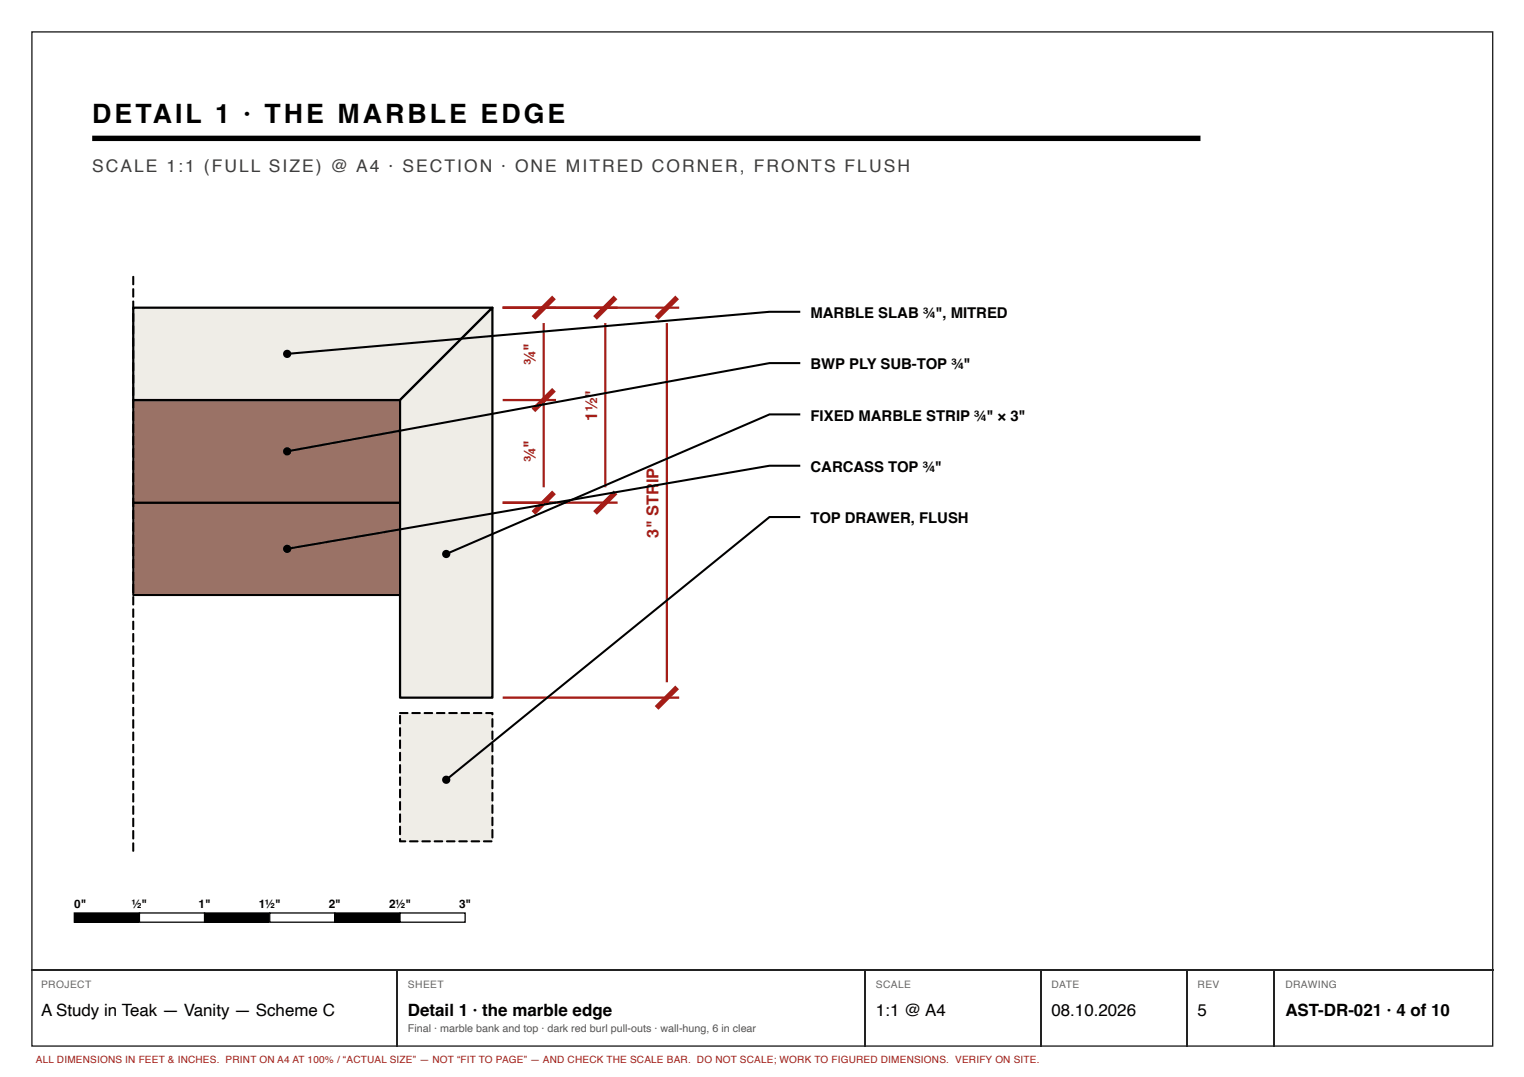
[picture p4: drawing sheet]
<svg xmlns="http://www.w3.org/2000/svg" width="297mm" height="210mm" viewBox="0 0 297 210" stroke-linecap="round" stroke-linejoin="round" font-family="sans-serif">
<path d="M6.2 6.2h284.7v197.7h-284.7z" fill="none" stroke="#222" stroke-width=".26"/>
<path d="M18 27h216" fill="none" stroke="#000" stroke-width="1" stroke-linecap="butt"/>
<path d="M26 98h52v18h-52z" fill="#9a7266"/>
<path d="M26 98h52v18h-52z" fill="none" stroke="#000" stroke-width=".4"/>
<path d="M26 78h52v20h-52z" fill="#9a7266"/>
<path d="M26 78h52v20h-52z" fill="none" stroke="#000" stroke-width=".4"/>
<path d="M26 60h70l-18 18h-52z" fill="#efede7"/>
<path d="M26 60h70l-18 18h-52z" fill="none" stroke="#000" stroke-width=".43"/>
<path d="M78 78l18-18v76h-18z" fill="#efede7"/>
<path d="M78 78l18-18v76h-18z" fill="none" stroke="#000" stroke-width=".43"/>
<path d="M78 139h18v25h-18z" fill="#efede7"/>
<g fill="#000">
<path d="M14.5 177.9h12.7v1.8h-12.7z"/>
<path d="M25.8 53.8l.4 .1v1.5a.2 .2 0 0 1-.2 .2 .2 .2 0 0 1-.2-.2zM25.8 56.2l.4 .1v1.5a.2 .2 0 0 1-.2 .2 .2 .2 0 0 1-.2-.2zM25.8 58.6l.4 .1v1.5a.2 .2 0 0 1-.2 .2 .2 .2 0 0 1-.2-.2zM25.8 61l.4 .1v1.5a.2 .2 0 0 1-.2 .2 .2 .2 0 0 1-.2-.2zM25.8 63.4l.4 .1v1.5a.2 .2 0 0 1-.2 .2 .2 .2 0 0 1-.2-.2zM25.8 65.8l.4 .1v1.5a.2 .2 0 0 1-.2 .2 .2 .2 0 0 1-.2-.2zM25.8 68.2l.4 .1v1.5a.2 .2 0 0 1-.2 .2 .2 .2 0 0 1-.2-.2zM25.8 70.6l.4 .1v1.5a.2 .2 0 0 1-.2 .2 .2 .2 0 0 1-.2-.2zM25.8 73l.4 .1v1.5a.2 .2 0 0 1-.2 .2 .2 .2 0 0 1-.2-.2zM25.8 75.4l.4 .1v1.5a.2 .2 0 0 1-.2 .2 .2 .2 0 0 1-.2-.2zM25.8 77.8l.4 .1v1.5a.2 .2 0 0 1-.2 .2 .2 .2 0 0 1-.2-.2zM25.8 80.2l.4 .1v1.5a.2 .2 0 0 1-.2 .2 .2 .2 0 0 1-.2-.2zM25.8 82.6l.4 .1v1.5a.2 .2 0 0 1-.2 .2 .2 .2 0 0 1-.2-.2zM25.8 85l.4 .1v1.5a.2 .2 0 0 1-.2 .2 .2 .2 0 0 1-.2-.2zM25.8 87.4l.4 .1v1.5a.2 .2 0 0 1-.2 .2 .2 .2 0 0 1-.2-.2zM25.8 89.8l.4 .1v1.5a.2 .2 0 0 1-.2 .2 .2 .2 0 0 1-.2-.2zM25.8 92.2l.4 .1v1.5a.2 .2 0 0 1-.2 .2 .2 .2 0 0 1-.2-.2zM25.8 94.6l.4 .1v1.5a.2 .2 0 0 1-.2 .2 .2 .2 0 0 1-.2-.2zM25.8 97l.4 .1v1.5a.2 .2 0 0 1-.2 .2 .2 .2 0 0 1-.2-.2zM25.8 99.4l.4 .1v1.5a.2 .2 0 0 1-.2 .2 .2 .2 0 0 1-.2-.2zM25.8 101.8l.4 .1v1.5a.2 .2 0 0 1-.2 .2 .2 .2 0 0 1-.2-.2zM25.8 104.2l.4 .1v1.5a.2 .2 0 0 1-.2 .2 .2 .2 0 0 1-.2-.2zM25.8 106.6l.4 .1v1.5a.2 .2 0 0 1-.2 .2 .2 .2 0 0 1-.2-.2zM25.8 109l.4 .1v1.5a.2 .2 0 0 1-.2 .2 .2 .2 0 0 1-.2-.2zM25.8 111.4l.4 .1v1.5a.2 .2 0 0 1-.2 .2 .2 .2 0 0 1-.2-.2zM25.8 113.8l.4 .1v1.5a.2 .2 0 0 1-.2 .2 .2 .2 0 0 1-.2-.2zM25.8 116.2l.4 .1v1.5a.2 .2 0 0 1-.2 .2 .2 .2 0 0 1-.2-.2zM25.8 118.6l.4 .1v1.5a.2 .2 0 0 1-.2 .2 .2 .2 0 0 1-.2-.2zM25.8 121l.4 .1v1.5a.2 .2 0 0 1-.2 .2 .2 .2 0 0 1-.2-.2zM25.8 123.4l.4 .1v1.5a.2 .2 0 0 1-.2 .2 .2 .2 0 0 1-.2-.2zM25.8 125.8l.4 .1v1.5a.2 .2 0 0 1-.2 .2 .2 .2 0 0 1-.2-.2zM25.8 128.2l.4 .1v1.5a.2 .2 0 0 1-.2 .2 .2 .2 0 0 1-.2-.2zM25.8 130.6l.4 .1v1.5a.2 .2 0 0 1-.2 .2 .2 .2 0 0 1-.2-.2zM25.8 133l.4 .1v1.5a.2 .2 0 0 1-.2 .2 .2 .2 0 0 1-.2-.2zM25.8 135.4l.4 .1v1.5a.2 .2 0 0 1-.2 .2 .2 .2 0 0 1-.2-.2zM25.8 137.8l.4 .1v1.5a.2 .2 0 0 1-.2 .2 .2 .2 0 0 1-.2-.2zM25.8 140.2l.4 .1v1.5a.2 .2 0 0 1-.2 .2 .2 .2 0 0 1-.2-.2zM25.8 142.6l.4 .1v1.5a.2 .2 0 0 1-.2 .2 .2 .2 0 0 1-.2-.2zM25.8 145l.4 .1v1.5a.2 .2 0 0 1-.2 .2 .2 .2 0 0 1-.2-.2zM25.8 147.4l.4 .1v1.5a.2 .2 0 0 1-.2 .2 .2 .2 0 0 1-.2-.2zM25.8 149.8l.4 .1v1.5a.2 .2 0 0 1-.2 .2 .2 .2 0 0 1-.2-.2zM25.8 152.2l.4 .1v1.5a.2 .2 0 0 1-.2 .2 .2 .2 0 0 1-.2-.2zM25.8 154.6l.4 .1v1.5a.2 .2 0 0 1-.2 .2 .2 .2 0 0 1-.2-.2zM25.8 157l.4 .1v1.5a.2 .2 0 0 1-.2 .2 .2 .2 0 0 1-.2-.2zM25.8 159.4l.4 .1v1.5a.2 .2 0 0 1-.2 .2 .2 .2 0 0 1-.2-.2zM25.8 161.8l.4 .1v1.5a.2 .2 0 0 1-.2 .2 .2 .2 0 0 1-.2-.2zM25.8 164.2l.4 .1v1.5a.2 .2 0 0 1-.2 .2 .2 .2 0 0 1-.2-.2z"/>
<path d="M80.2 138.8h1.6a.2 .2 0 0 1 .2 .2 .2 .2 0 0 1-.2 .2l-1.5-.1zM82.6 138.8h1.6a.2 .2 0 0 1 .2 .2 .2 .2 0 0 1-.2 .2l-1.5-.1zM85 138.8h1.6a.2 .2 0 0 1 .2 .2 .2 .2 0 0 1-.2 .2l-1.5-.1zM87.4 138.8h1.6a.2 .2 0 0 1 .2 .2 .2 .2 0 0 1-.2 .2l-1.5-.1zM89.8 138.8h1.6a.2 .2 0 0 1 .2 .2 .2 .2 0 0 1-.2 .2l-1.5-.1zM92.2 138.8h1.6a.2 .2 0 0 1 .2 .2 .2 .2 0 0 1-.2 .2l-1.5-.1zM94.6 138.8h1.4l.2 .4a.2 .2 0 0 1-.2 .2 .2 .2 0 0 1-.2-.2v-.2h.2v.2h-1.2l-.2-.2zM95.8 140l.4 .1v1.5a.2 .2 0 0 1-.2 .2 .2 .2 0 0 1-.2-.2zM95.8 142.4l.4 .1v1.5a.2 .2 0 0 1-.2 .2 .2 .2 0 0 1-.2-.2zM95.8 144.8l.4 .1v1.5a.2 .2 0 0 1-.2 .2 .2 .2 0 0 1-.2-.2zM95.8 147.2l.4 .1v1.5a.2 .2 0 0 1-.2 .2 .2 .2 0 0 1-.2-.2zM95.8 149.6l.4 .1v1.5a.2 .2 0 0 1-.2 .2 .2 .2 0 0 1-.2-.2zM95.8 152l.4 .1v1.5a.2 .2 0 0 1-.2 .2 .2 .2 0 0 1-.2-.2zM95.8 154.4l.4 .1v1.5a.2 .2 0 0 1-.2 .2 .2 .2 0 0 1-.2-.2zM95.8 156.8l.4 .1v1.5a.2 .2 0 0 1-.2 .2 .2 .2 0 0 1-.2-.2zM95.8 159.2l.4 .1v1.5a.2 .2 0 0 1-.2 .2 .2 .2 0 0 1-.2-.2zM95.8 161.6l.4 .1v1.5a.2 .2 0 0 1-.2 .2 .2 .2 0 0 1-.2-.2zM94.2 163.8h1.6a.2 .2 0 0 1 .2 .2 .2 .2 0 0 1-.2 .2l-1.6-.1zM91.8 163.8h1.6a.2 .2 0 0 1 .2 .2 .2 .2 0 0 1-.2 .2l-1.6-.1zM89.4 163.8h1.6a.2 .2 0 0 1 .2 .2 .2 .2 0 0 1-.2 .2l-1.6-.1zM87 163.8h1.6a.2 .2 0 0 1 .2 .2 .2 .2 0 0 1-.2 .2l-1.6-.1zM84.6 163.8h1.6a.2 .2 0 0 1 .2 .2 .2 .2 0 0 1-.2 .2l-1.6-.1zM82.2 163.8h1.6a.2 .2 0 0 1 .2 .2 .2 .2 0 0 1-.2 .2l-1.6-.1zM79.8 163.8h1.6a.2 .2 0 0 1 .2 .2 .2 .2 0 0 1-.2 .2l-1.6-.1zM77.8 163.4h.4v.6h-.2v-.2h1a.2 .2 0 0 1 .2 .2 .2 .2 0 0 1-.2 .2l-1.2-.1zM77.8 161h.4v1.6a.2 .2 0 0 1-.2 .2 .2 .2 0 0 1-.2-.2zM77.8 158.6h.4v1.6a.2 .2 0 0 1-.2 .2 .2 .2 0 0 1-.2-.2zM77.8 156.2h.4v1.6a.2 .2 0 0 1-.2 .2 .2 .2 0 0 1-.2-.2zM77.8 153.8h.4v1.6a.2 .2 0 0 1-.2 .2 .2 .2 0 0 1-.2-.2zM77.8 151.4h.4v1.6a.2 .2 0 0 1-.2 .2 .2 .2 0 0 1-.2-.2zM77.8 149h.4v1.6a.2 .2 0 0 1-.2 .2 .2 .2 0 0 1-.2-.2zM77.8 146.6h.4v1.6a.2 .2 0 0 1-.2 .2 .2 .2 0 0 1-.2-.2zM77.8 144.2h.4v1.6a.2 .2 0 0 1-.2 .2 .2 .2 0 0 1-.2-.2zM77.8 141.8h.4v1.6a.2 .2 0 0 1-.2 .2 .2 .2 0 0 1-.2-.2zM77.8 139.4h.4v1.6a.2 .2 0 0 1-.2 .2 .2 .2 0 0 1-.2-.2zM77.8 138.8h1.6a.2 .2 0 0 1 .2 .2 .2 .2 0 0 1-.2 .2l-1.5-.1z"/>
<circle cx="56" cy="69" r=".8"/>
<circle cx="56" cy="88" r=".8"/>
<circle cx="56" cy="107" r=".8"/>
<circle cx="87" cy="108" r=".8"/>
<circle cx="87" cy="152" r=".8"/>
</g>
<path d="M98 60h34.4M98 78h10.4M106 63v32M118 63v32M130 63v70M98 98h22.4M98 136h34.4" fill="none" stroke="#a51d17" stroke-width=".44"/>
<path d="M108 58l-4 4M120 58l-4 4M132 58l-4 4M108 76l-4 4M108 96l-4 4M120 96l-4 4M132 134l-4 4" fill="none" stroke="#a51d17" stroke-width="1" stroke-linecap="butt"/>
<path d="M156 60.8h-6l-94 8.2M156 70.8h-6l-94 17.2M156 80.8h-6l-63 27.2M156 90.8h-6l-94 16.2M156 100.8h-6l-63 51.2" fill="none" stroke="#000" stroke-width=".4"/>
<path d="M14.5 177.9h12.7v1.8h-12.7z" fill="none" stroke="#000" stroke-width=".25"/>
<path d="M27.2 177.9h12.7v1.8h-12.7z" fill="#fff"/>
<path d="M27.2 177.9h12.7v1.8h-12.7zM39.9 177.9h12.7v1.8h-12.7z" fill="none" stroke="#000" stroke-width=".25"/>
<path d="M39.9 177.9h12.7v1.8h-12.7z" fill="#000"/>
<path d="M52.6 177.9h12.7v1.8h-12.7z" fill="#fff"/>
<path d="M52.6 177.9h12.7v1.8h-12.7zM65.3 177.9h12.7v1.8h-12.7z" fill="none" stroke="#000" stroke-width=".25"/>
<path d="M65.3 177.9h12.7v1.8h-12.7z" fill="#000"/>
<path d="M78 177.9h12.6v1.8h-12.6z" fill="#fff"/>
<path d="M78 177.9h12.6v1.8h-12.6z" fill="none" stroke="#000" stroke-width=".25"/>
<path d="M6.1 189h284.9M77.4 189.2v14.8M168.7 189.2v14.8M202.8 189.2v14.8M231.4 189.2v14.8M248.3 189.2v14.8" fill="none" stroke="#222" stroke-width=".26"/>
<text font-size="5.2" x="18" y="24">DETAIL 1 · THE MARBLE EDGE</text>
<text font-size="3.4" fill="#3d3d3d" x="18" y="33.6">SCALE 1:1 (FULL SIZE) @ A4 · SECTION · ONE MITRED CORNER, FRONTS FLUSH</text>
<g font-size="3.3">
<text x="8" y="197.9">A Study in Teak — Vanity — Scheme C</text>
<text x="79.5" y="197.9">Detail 1 · the marble edge</text>
<text x="170.7" y="197.9">1:1 @ A4</text>
<text x="204.9" y="197.9">08.10.2026</text>
<text x="233.4" y="197.9">5</text>
<text x="250.5" y="197.9">AST-DR-021 · 4 of 10</text>
</g>
<g font-size="3.2" fill="#a51d17">
<text x="104.4" y="71.1" transform="rotate(-90 104.4 71.1)">¾&quot;</text>
<text x="116.4" y="81.9" transform="rotate(-90 116.4 81.9)">1½&quot;</text>
<text x="104.4" y="90.1" transform="rotate(-90 104.4 90.1)">¾&quot;</text>
<text x="128.4" y="104.8" transform="rotate(-90 128.4 104.8)">3&quot; STRIP</text>
</g>
<g font-size="2.9">
<text x="158" y="62">MARBLE SLAB ¾&quot;, MITRED</text>
<text x="158" y="72">BWP PLY SUB-TOP ¾&quot;</text>
<text x="158" y="82">FIXED MARBLE STRIP ¾&quot; × 3&quot;</text>
<text x="158" y="92">CARCASS TOP ¾&quot;</text>
<text x="158" y="102">TOP DRAWER, FLUSH</text>
</g>
<g font-size="2.3">
<text x="14.5" y="176.9">0&quot;</text>
<text x="25.7" y="176.9">½&quot;</text>
<text x="38.7" y="176.9">1&quot;</text>
<text x="50.4" y="176.9">1½&quot;</text>
<text x="64.1" y="176.9">2&quot;</text>
<text x="75.8" y="176.9">2½&quot;</text>
<text x="89.5" y="176.9">3&quot;</text>
</g>
<text font-size="2.1" fill="#555" x="79.5" y="201.1">Final · marble bank and top · dark red burl pull-outs · wall-hung, 6 in clear</text>
<g font-size="2" fill="#666">
<text x="8" y="192.6">PROJECT</text>
<text x="79.5" y="192.6">SHEET</text>
<text x="170.7" y="192.6">SCALE</text>
<text x="204.9" y="192.6">DATE</text>
<text x="233.4" y="192.6">REV</text>
<text x="250.5" y="192.6">DRAWING</text>
</g>
<text font-size="1.9" fill="#a51d17" x="7" y="207.2">ALL DIMENSIONS IN FEET &amp; INCHES. PRINT ON A4 AT 100% / “ACTUAL SIZE” — NOT “FIT TO PAGE” — AND CHECK THE SCALE BAR. DO NOT SCALE; WORK TO FIGURED DIMENSIONS. VERIFY ON SITE.</text>
</svg>
